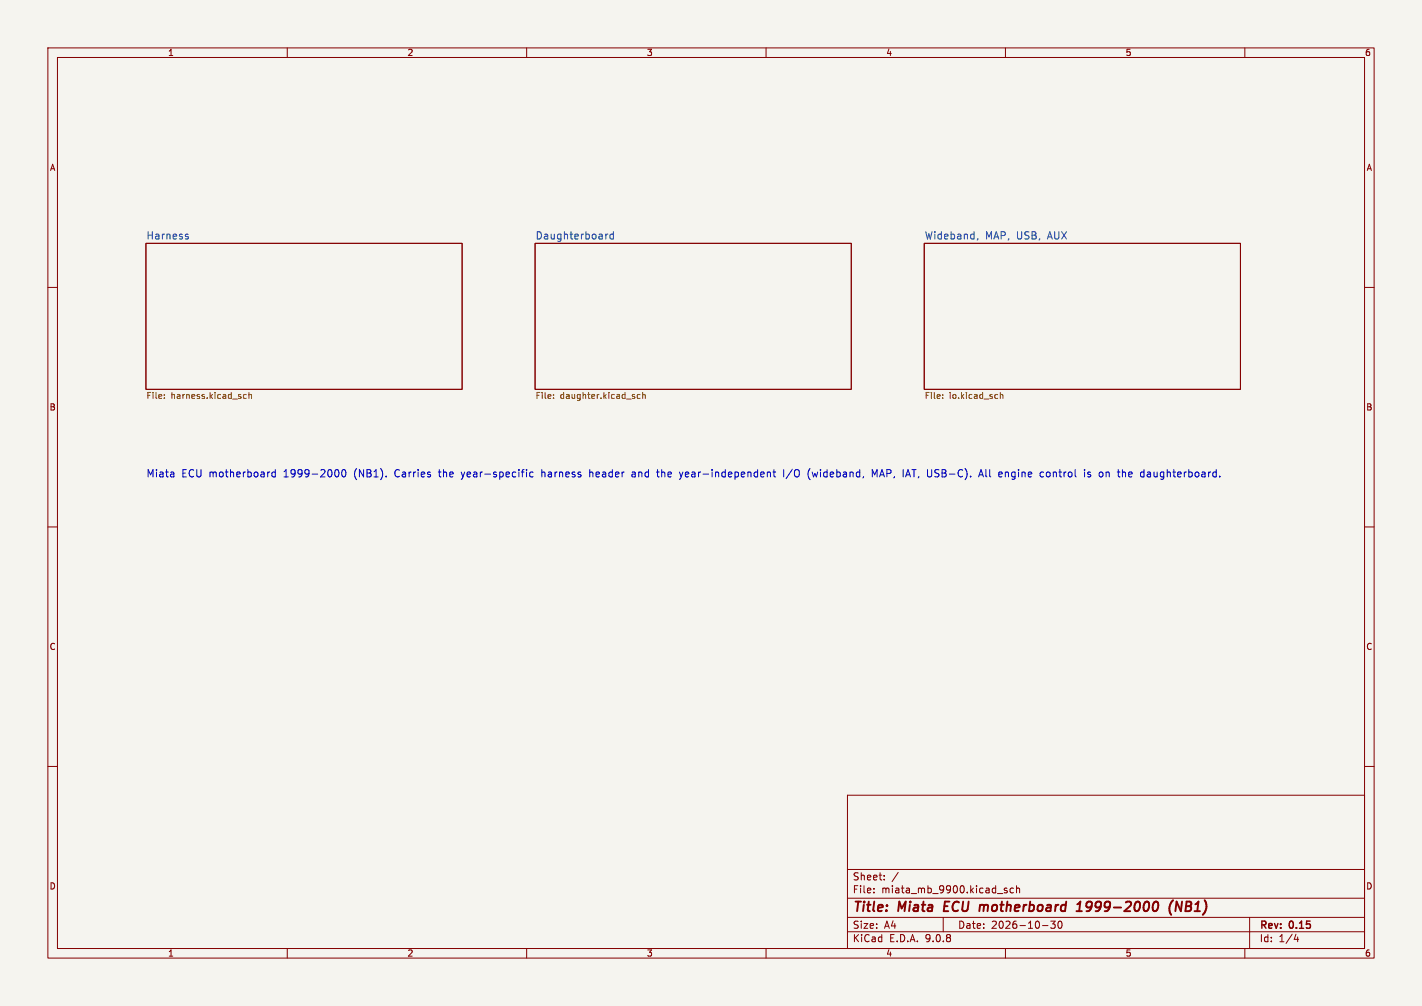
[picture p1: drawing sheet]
<svg xmlns="http://www.w3.org/2000/svg" width="297mm" height="210mm" viewBox="0 0 297 210" stroke-linecap="round" stroke-linejoin="round" font-family="sans-serif">
<path d="M0 0h297v210h-297z" fill="#f5f4ef" stroke="#f5f4ef" stroke-width=".21"/>
<g fill="none" stroke="#840000" stroke-width=".21">
<path d="M10 10h277v190h-277zM12 12h273v186h-273zM60 10v2M110 10v2M160 10v2M210 10v2M260 10v2M30.5 50.8h66v30.5h-66zM111.8 50.8h66v30.5h-66zM193 50.8h66.1v30.5h-66.1zM10 60h2M285 60h2"/>
<path d="M10 110h2M285 110h2M10 160h2M177 166h108v32h-108zM285 160h2M60 198v2M110 198v2M160 198v2M177 194.5h108M177 191.5h108M177 187.5h108M177 181.5h108"/>
<path d="M182.5 186.3v.1M182.5 185.5v.1M184.7 183.6v.1M184.7 182.8v.1M187.6 182.1l-1.3 2M197 191.5v3M210 198v2M210.3 185.5l-.3-.1-.3 .2 .1 .2 .5 .2v.3h-.6M211.7 185.5l-.5-.1-.2 .3 .1 .6h.6M212.3 185.5l.2-.1 .4 .1 .1 .9M212.3 184.9v1.5M217.7 193.2h1.2"/>
<path d="M219.5 192.3h.9l-.5 .6 .4 .1v.7l-.2 .1-.6-.1M221.1 192.4l.2-.1a.8 .8 0 0 1 .5 .7 .8 .8 0 0 1-.5 .8l-.2-.1-.1-.5zM260 198v2M261 191.5v6.5M270.7 195l-.4 1.1h.9M271 195.6v1"/>
</g>
<path d="M197.4 188.2l-.3 2h1M205 188.9l.5 .1M205.5 189.2l-.1 1M224.8 190.2h1.2M225 188.8l.6-.6-.2 2M226.9 188.6v.7M241.8 188.4a1.69 1.69 0 0 1-.1 1.4M245 187.9a2.35 2.35 0 0 0-.4 3.1M246.9 188.2l-.3 2-.9-2-.2 2" fill="none" stroke="#840000" stroke-width=".4"/>
<path d="M38.9 49.4l.4 .1 .1 .2-.3 .2h-.2M38.9 48.9l.4 .1M127 48.9l-.5 .3M128.1 49l-.4-.1-.3 .3 .1 .6h.6M128.1 48.4v1.5M204.2 49.8l-.1 .3" fill="none" stroke="#006464" stroke-width=".21"/>
<g fill="none" stroke="#725600" stroke-width=".21">
<path d="M34.3 83.1v.1M34.3 82.4v.1M50.8 83l.3 .2 .3-.1M51.4 82.4l-.3-.1-.3 .3M52 82.5l.5-.1v.8M52 81.9v1.3M115.6 83.1v.1M115.6 82.4v.1M133.7 82.4l-.4-.1-.2 .3 .1 .5h.5M134.2 82.5l.5-.1 .1 .8M134.2 81.9v1.3M196.9 83.1v.1"/>
<path d="M196.9 82.4v.1M208.9 82.5l.5-.1 .1 .8M208.9 81.9v1.3"/>
</g>
<g fill="none" stroke="#0000c2" stroke-width=".21">
<path d="M57.5 98v1.6M57.5 98.6l-.4-.1-.3 .3 .1 .7h.6M70.1 98.1l.2-.1a.81 .81 0 0 1 .5 .8 .81 .81 0 0 1-.5 .8l-.2-.1M71.5 98.2l.2-.2a.81 .81 0 0 1 .6 .8 .81 .81 0 0 1-.6 .8l-.2-.2-.1-.4zM96.3 98.5l.4 1.1M96.5 100l-.2 .1M110 98v.2M110 98.5v1.1M111.4 98.6l-.5-.1-.3 .3 .2 .7h.6M113.2 98v1.6M113.4 98.5l-.2 .2M123.2 98v1.6"/>
<path d="M123.6 98.5l-.4 .2M132.5 98.5l-.5 .1M132.5 99h-.3l-.2 .2v.3l.5 .1M137.1 98.5h.6M137.3 98v1.3l.4 .3M141.9 98.5l.4 1.1M142.3 99.6l-.2 .3M142.6 98.5l-.3 1.1M160.5 98.5l.4 .3v.8M161.4 98.5h.6M161.6 98v1.3l.4 .3M163.7 98v1.6"/>
<path d="M165.5 98l-1.3 1.9M169.2 97.8a1.75 1.75 0 0 0 0 2.3M169.6 98.5l.3 1.1M182.2 99.6v-1.6l.5 1.1 .5-1.1v1.6M204.4 99.6l.5-1.6 .5 1.6M204.5 99.1h.8M205.9 98v1.3l.2 .3M210 98.5v1.1M210.6 98.6l-.4-.1-.2 .2M219.3 98.7l-.5-.2-.3 .3 .2 .7 .3 .1 .3-.2M227.8 98.6l-.4-.1-.2 .3v.2l.6 .1v.4h-.6M231.5 98.5l.2 .3v.8"/>
<path d="M236 98.5l-.3 .3v.5l.3 .3M236.5 98.9l-.8 .1M240.1 98.5l.2 .3v.8M240.3 99.5l-.1 .1M240.3 98.9l-.1 .1"/>
</g>
<g font-size="2.8" fill="#840000">
<text x="178" y="190.9">Title:</text>
<text x="187.7" y="190.9">Miata</text>
<text x="198" y="190.9">ECU</text>
<text x="206.2" y="190.9">motherboard</text>
<text x="227.4" y="190.9">1999-2000</text>
<text x="247.4" y="190.9">(NB1)</text>
</g>
<g font-size="2.1" fill="#006464">
<text x="30.5" y="50.1">Harness</text>
<text x="111.8" y="50.1">Daughterboard</text>
<text x="193" y="50.1">Wideband,</text>
<text x="205.7" y="50.1">MAP, USB,</text>
<text x="219" y="50.1">AUX</text>
</g>
<g font-size="2.1" fill="#0000c2">
<text x="30.5" y="99.8">Miata</text>
<text x="37.9" y="99.8">ECU motherboard</text>
<text x="59.4" y="99.8">1999-2000</text>
<text x="74.2" y="99.8">(NB1).</text>
<text x="82.8" y="99.8">Carries</text>
<text x="92.2" y="99.8">the</text>
<text x="97.1" y="99.8">year-specific</text>
<text x="113.9" y="99.8">harness</text>
<text x="124.1" y="99.8">header</text>
<text x="133.1" y="99.8">and</text>
<text x="138.5" y="99.8">the</text>
<text x="143.4" y="99.8">year-independent</text>
<text x="165.2" y="99.8">I/O</text>
<text x="170.4" y="99.8">(wideband,</text>
<text x="184" y="99.8">MAP, IAT, USB-C).</text>
<text x="206.9" y="99.8">All</text>
<text x="211.1" y="99.8">engine</text>
<text x="219.9" y="99.8">control</text>
<text x="229.3" y="99.8">is</text>
<text x="232.5" y="99.8">on</text>
<text x="236.6" y="99.8">the</text>
<text x="241.5" y="99.8">daughterboard.</text>
</g>
<g font-size="2.1" fill="#840000">
<text x="178" y="184">Sheet:</text>
<text x="178" y="186.7">File:</text>
<text x="184.1" y="186.7">miata_mb_9900.kicad_sch</text>
<text x="178" y="196.9">KiCad</text>
<text x="178" y="194.1">Size:</text>
<text x="184.7" y="194.1">A4</text>
<text x="185.7" y="196.9">E.D.A.</text>
<text x="193.3" y="196.9">9.0.8</text>
<text x="200" y="194.1">Date:</text>
<text x="207" y="194.1">2026-10-30</text>
<text x="263" y="194.3">Rev:</text>
<text x="263" y="196.9">Id:</text>
<text x="267.1" y="196.9">1/4</text>
<text x="269.4" y="194.3">0.15</text>
</g>
<g font-size="1.8" fill="#840000">
<text x="35" y="11.9">1</text>
<text x="85" y="11.9">2</text>
<text x="135" y="11.9">3</text>
<text x="185" y="11.9">4</text>
<text x="235" y="11.9">5</text>
<text x="285" y="11.9">6</text>
<text x="10.3" y="35.9">A</text>
<text x="285.3" y="35.9">A</text>
<text x="10.3" y="85.9">B</text>
<text x="285.3" y="85.9">B</text>
<text x="10.3" y="135.9">C</text>
<text x="285.3" y="135.9">C</text>
<text x="10.3" y="185.9">D</text>
<text x="285.3" y="185.9">D</text>
<text x="35" y="199.9">1</text>
<text x="85" y="199.9">2</text>
<text x="135" y="199.9">3</text>
<text x="185" y="199.9">4</text>
<text x="235" y="199.9">5</text>
<text x="285" y="199.9">6</text>
</g>
<g font-size="1.8" fill="#725600">
<text x="30.5" y="83.6">File:</text>
<text x="35.7" y="83.6">harness.kicad_sch</text>
<text x="111.8" y="83.6">File:</text>
<text x="117" y="83.6">daughter.kicad_sch</text>
<text x="193" y="83.6">File:</text>
<text x="198.3" y="83.6">io.kicad_sch</text>
</g>
</svg>
